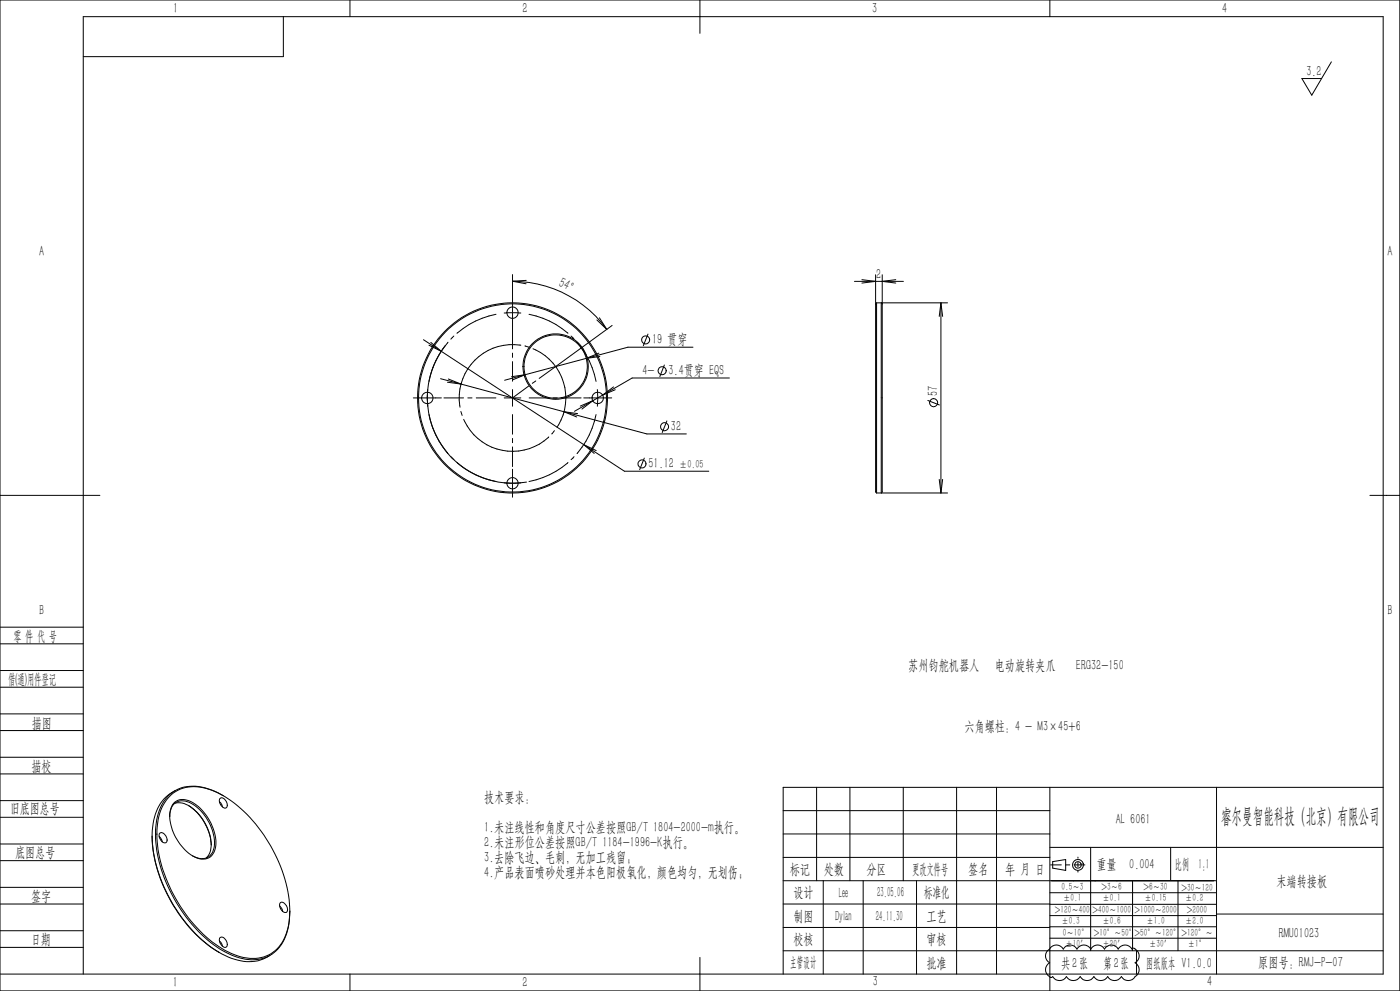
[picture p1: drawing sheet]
<svg xmlns="http://www.w3.org/2000/svg" width="420mm" height="297mm" viewBox="0 0 420 297" stroke-linecap="round" stroke-linejoin="round" font-family="sans-serif">
<g fill="none" stroke="#000" stroke-width=".3">
<path d="M0 0h419.9v297h-419.9zM85 5v12h-60M105 0v5M210 0v10M315 0v5M399.4 18.5l-5.9 10-2.9-5h5.9M148.8 94.2a25.6 25.6 0 0 0-11.7 5.7M151.3 93.8h5M153.8 84.3a34.9 34.9 0 0 1 28.2 14.4M153.8 82.3v22.3M153.8 84.3l4 .7M157.9 84l-4.1 .3"/>
<path d="M158.7 94.2a25.1 25.1 0 0 1 11.7 5.7M179.1 95.9l2.9 2.8M179.8 95.2l2.2 3.5M183.6 97.5l-21.8 15.9M256.3 84.3h14.7M258.6 83.8l4.1 .5-4.1 .5M262.7 91.1v56.3l.3 .3M262.7 82.3v8.8M263 90.8v56.9M263 90.8l-.3 .3M263 90.8h21.3M264.4 90.8l.3 .3v56.3l-.3 .3z"/>
<path d="M264.7 82.3v8.8M268.7 83.8l-4 .5 4 .5M282.3 90.8v56.9M282.3 90.8l-.5 4M282.3 90.8l.5 4M124 119.3h8.4M127 101.8l5.4 3.5M128.3 116.8v5M128.7 103.5l3.7 1.8M129.2 102.6l3.2 2.7M132.2 113.5l6.1 1.6M132.4 105.3l42.7 28"/>
<path d="M133.2 119.3h5.9M133.5 103.6a25.6 25.6 0 0 0-1.7 28.8 25.6 25.6 0 0 0 26.1 12.1M134.2 114.6l4.1 .5M134.4 102.6l-.2 .2a24.9 24.9 0 0 0-5.5 11.5M134.5 113.6l3.8 1.5M136.1 100.7l-.8 .9M138.3 115.1l30.9 8.3M140.3 119.3h1.3M142.9 119.3h5.9M151.3 119.3h5M153.5 112.9l4-.6-3.8 1.6M153.8 105.8v1.3"/>
<path d="M153.8 108.4v5.9M153.8 116.8v5M156.3 103.5a16 16 0 0 0-18.3 18.5M157.5 103.7l1.2 .4M158.7 115.7l-4.9 3.6M158.7 119.3h5.9M159.9 104.5a15.9 15.9 0 0 1 7.2 23.5M160.7 114.2l-1 .7M165.9 119.3h1.3M168.4 119.3h5.9M171.3 100.7l.9 .9M173.1 102.6a25 25 0 0 1 5.7 11.7"/>
<path d="M175.1 119.3h8.4M179.2 116.8v5M179.7 105.8l-3.8 1.6 4.1-.6M180.8 118.4l-3 1.7M184.1 116l-3.3 2.4M184.6 116.8l-3.8 1.6M194.4 100.1l-1.4 3.5M199.3 109.4l-1.3 3.5M207.9 104.1h-19.5l-37 9.9M218.8 113.3h-29.1l-8.9 5.1M128.7 124.2a25.7 25.7 0 0 0 5.7 11.7M135.3 136.9l.8 .9"/>
<path d="M137.1 138.6a24.9 24.9 0 0 0 11.7 5.7M138.3 123.3l.3 1.2M139.1 125.7a16 16 0 0 0 25.5 5.2M153.8 124.2v5.9M153.8 131.4v1.3M153.8 133.9v5.9M166.3 129.1l-.8 .9M169.2 123.4l24.9 6.6h11.8M169.2 123.4l3.8 1.6M169.2 123.4l4.1 .6M170.4 138.6a24.4 24.4 0 0 1-11.7 5.7M172.2 136.9l-.9 .9"/>
<path d="M175.1 133.3l12.2 7.9h25.3M175.1 133.3l3.2 2.6M175.1 133.3l3.8 1.7M177.8 120.1l-5.5 3.2M177.8 120.1l-3.7 1.6M177.8 120.1l-3.2 2.5M178.8 124.2a25.2 25.2 0 0 1-5.7 11.7M193.3 137.3l-1.4 3.5M200.1 126.2l-1.4 3.4M278.3 120l3.5 1.4M0 148.5h30M151.3 144.7h5"/>
<path d="M153.8 140.6v8.4M263 147.7h21.3M281.8 143.7l.5 4M282.8 143.7l-.5 4M411 148.5h8.9M0 188h25M0 193h25M0 214h25M0 218.9h25M0 201h25M0 206h25M0 226.9h25"/>
<path d="M0 231.9h25M0 239.9h25M50.9 238.7a11.4 11.4 0 0 1 12.7-1.8 38.9 38.9 0 0 1 18.9 19.2 35.3 35.3 0 0 1 4.1 21.1 11.6 11.6 0 0 1-7.5 9.6 15.8 15.8 0 0 1-12.6-2.6 44.6 44.6 0 0 1-19.4-33.1 16.2 16.2 0 0 1 3.8-12.4zM52.5 236.9a12.6 12.6 0 0 0-6.7 11 38.3 38.3 0 0 0 5.8 22.7 37.8 37.8 0 0 0 17.8 16.6 12.4 12.4 0 0 0 11.6-.9M66 239.3a1.66 1.66 0 0 1 2.2 1.7 .86 .86 0 0 1-.5 1.2 .86 .86 0 0 1-1.2-.6 1.96 1.96 0 0 1-.5-2.3zM67 238.5a15.6 15.6 0 0 0-13.3-2.1 12.6 12.6 0 0 0-7 11.4 41.6 41.6 0 0 0 9.3 27.3 31.3 31.3 0 0 0 16.7 12.2 10.7 10.7 0 0 0 13.5-8.4l.6-2.9 .2-3M245 236v27.9M255 236v27.9M271 236v27.9M287 236v55.9M299 236v55.9M315 236v61"/>
<path d="M365 236v55.9M415 236h-180.1v55.9M0 252.9h25M0 257.9h25M0 244.9h25M45.6 250.6a43.9 43.9 0 0 0 20 34.7l.2 .2M47.8 250.7l.9 1.6M47.9 249.7a1.44 1.44 0 0 1 2 1.2 1.03 1.03 0 0 1-.5 1.7 2.26 2.26 0 0 1-1.5-2.9zM50.9 244.7a4 4 0 0 1 3.6-4.7 10.1 10.1 0 0 1 7.8 5.8 10.7 10.7 0 0 1 1.4 9.8 4.1 4.1 0 0 1-6 .9M52.4 240.5a4.8 4.8 0 0 1 6 .4 14.8 14.8 0 0 1 6.3 12.9 4 4 0 0 1-6.3 3 14.7 14.7 0 0 1-7.4-13.5l.7-2.1zM52.4 240.7a6.5 6.5 0 0 1 6.3 2.4 13.9 13.9 0 0 1 4.5 11.8l-.4 1-1 1.2M56.6 241.4a15.4 15.4 0 0 1 6.8 11.8"/>
<path d="M65.8 240.2l.5 .5 .5 1.2M234.9 249.9h80.1M234.9 243h80.1M234.9 257h80.1M315 254h100M315.2 259.2h3.2M315.8 258.2l3.9-.6v3.3l-3.9-.7zM319.7 259.2h1.2M322.2 259.2h3.3M323.4 256.9v.3M323.4 258.5v1.3M327.2 254v30.9"/>
<path d="M351.2 254v9.9M0 270.9h25M0 265.9h25M0 278.9h25M83.9 271.5l.8 1 .1 .7M84.2 270.5a1.97 1.97 0 0 1 1.7 2.9 1.99 1.99 0 0 1-1.7-2.9zM234.9 270.9h80.1M234.9 263.9h130.1M234.9 278h80.1M247 263.9v28M259 263.9v28M275 263.9v28"/>
<path d="M315 274.4h50M315 277.7h50M315 271h50M315 267.5h50M321.9 263.9h.1M323.4 261v.4M328.5 263.9h.1M334.9 263.9h.1M339.8 263.9v21M353.4 263.9v21M365 273.9h50M0 283.9h25"/>
<path d="M0 291.9h415v-286.9h-390v286.9M65.8 282l.5 .4 .5 1.2M66 281a1.79 1.79 0 0 1 2.2 2.1 .84 .84 0 0 1-.7 .9 .84 .84 0 0 1-1-.6 2.01 2.01 0 0 1-.5-2.4zM105 291.9v5.1M210 286.9v10.1M234.9 284.9h180.1M315 281.2h50M315.2 283.9a2.36 2.36 0 0 1 3.8 .5 2.33 2.33 0 0 1 4.1 0 2.37 2.37 0 0 1 4.1 0 2.33 2.33 0 0 1 4.1 0 2.33 2.33 0 0 1 4.1 0 2.37 2.37 0 0 1 4.2 0 .51 .51 0 0 1 .5-.3 .51 .51 0 0 1 .4 .3 2.33 2.33 0 0 1 0 4.1 2.37 2.37 0 0 1 0 4.2 2.37 2.37 0 0 1-4.1 0 2.37 2.37 0 0 1-4.1 0 2.41 2.41 0 0 1-4.1 0 2.37 2.37 0 0 1-4.1 0 2.41 2.41 0 0 1-4.2 0 2.37 2.37 0 0 1-4.1 0 .55 .55 0 0 1-.9 0 2.37 2.37 0 0 1 0-4.2 2.33 2.33 0 0 1 0-4.1z"/>
<circle cx="153.8" cy="93.7" r="1.7"/>
<circle cx="128.2" cy="119.3" r="1.71"/>
<circle cx="153.8" cy="119.3" r="28.2"/>
<circle cx="153.8" cy="119.3" r="28.5"/>
<circle cx="166.7" cy="109.9" r="9.5"/>
<circle cx="166.7" cy="109.9" r="9.8"/>
<circle cx="179.3" cy="119.3" r="1.7"/>
<circle cx="193.7" cy="101.9" r="1.21"/>
<circle cx="198.6" cy="111.1" r="1.22"/>
<circle cx="192.6" cy="139" r="1.19"/>
<circle cx="199.4" cy="127.9" r="1.22"/>
<circle cx="280.1" cy="120.7" r="1.21"/>
<circle cx="153.7" cy="144.8" r="1.69"/>
<circle cx="323.4" cy="259.2" r=".99"/>
<circle cx="323.4" cy="259.2" r="1.63"/>
</g>
<path d="M341 284.9v7" fill="none" stroke="#0a0605" stroke-width=".3"/>
<text font-size="6.3" x="366.3" y="246.6">睿尔曼智能科技（北京）有限公司</text>
<g font-size="4.4">
<text x="51.9" y="4">1</text>
<text x="156.8" y="4">2</text>
<text x="261.6" y="4">3</text>
<text x="366.7" y="4">4</text>
<text x="391.9" y="22.7">3.2</text>
<text x="11.7" y="76.6">A</text>
<text x="416.2" y="76.6">A</text>
<text x="262.9" y="83.5">2</text>
<text x="167.3" y="85.8" transform="rotate(27 167.3 85.8)">54°</text>
<text x="195.6" y="103.2">19 贯穿</text>
<text x="192.7" y="112.4">4-</text>
<text x="200.6" y="112.4">3.4贯穿 EQS</text>
<text x="281.3" y="118.7" transform="rotate(-90 281.3 118.7)">57</text>
<text x="201.3" y="129.2">32</text>
<text x="194.6" y="140.4">51.12</text>
<text x="11.8" y="184.4">B</text>
<text x="416.2" y="184.4">B</text>
<text x="4" y="192">零 件 代 号</text>
<text x="272.5" y="200.7">苏州钧舵机器人</text>
<text x="298.4" y="200.7">电动旋转夹爪</text>
<text x="322.8" y="200.7">ERG32-150</text>
<text x="2.5" y="205.1">借(通)用件登记</text>
<text x="9.5" y="218.1">描图</text>
<text x="289.3" y="219.2">六角螺柱：4 - M3×45+6</text>
<text x="9.5" y="231.1">描校</text>
<text x="3" y="243.6">旧底图总号</text>
<text x="145.2" y="240.2">技术要求：</text>
<text x="145.2" y="249.3">1.未注线性和角度尺寸公差按照GB/T 1804-2000-m执行。</text>
<text x="334.8" y="246.9">AL 6061</text>
<text x="4.6" y="256.9">底图总号</text>
<text x="145.2" y="253.7">2.未注形位公差按照GB/T 1184-1996-K执行。</text>
<text x="145.2" y="258.3">3.去除飞边、毛刺，无加工残留；</text>
<text x="145.2" y="262.8">4.产品表面喷砂处理并本色阳极氧化，颜色均匀，无划伤；</text>
<text x="236.9" y="261.8">标记</text>
<text x="247.1" y="261.8">处数</text>
<text x="259.9" y="261.8">分区</text>
<text x="273.7" y="261.8">更改文件号</text>
<text x="290.4" y="261.8">签名</text>
<text x="301.5" y="261.8">年 月 日</text>
<text x="329" y="260.4">重量</text>
<text x="338.8" y="260.4">0.004</text>
<text x="352.5" y="260.4">比例 1:1</text>
<text x="9.3" y="270">签字</text>
<text x="238" y="268.8">设计</text>
<text x="251.6" y="269.1">Lee</text>
<text x="263.1" y="268.8">23.05.06</text>
<text x="277.2" y="268.8">标准化</text>
<text x="382.9" y="265.4">末端转接板</text>
<text x="238.1" y="276">制图</text>
<text x="250.6" y="275.9">Dylan</text>
<text x="262.8" y="276">24.11.30</text>
<text x="278" y="276">工艺</text>
<text x="383.6" y="281">RMU01023</text>
<text x="9.4" y="282.8">日期</text>
<text x="238" y="282.9">校核</text>
<text x="278" y="283">审核</text>
<text x="237.1" y="289.9">主管设计</text>
<text x="278" y="290.2">批准</text>
<text x="318.3" y="290.2">共2张</text>
<text x="331" y="290.2">第2张</text>
<text x="343.8" y="290.2">图纸版本 V1.0.0</text>
<text x="377.5" y="289.9">原图号：RMJ-P-07</text>
<text x="51.8" y="295.8">1</text>
<text x="156.8" y="295.8">2</text>
<text x="261.8" y="295.6">3</text>
<text x="362.1" y="295.6">4</text>
</g>
<text font-size="3.5" x="203.8" y="140.4">±0.05</text>
<g font-size="3.1">
<text x="318.4" y="266.8">0.5～3</text>
<text x="330.5" y="266.8">&gt;3～6</text>
<text x="343.1" y="266.8">&gt;6～30</text>
<text x="354.4" y="267">&gt;30～120</text>
<text x="316.5" y="273.7">&gt;120～400</text>
<text x="319" y="270">±0.1</text>
<text x="327.7" y="273.7">&gt;400～1000</text>
<text x="330.8" y="270">±0.1</text>
<text x="340.3" y="273.7">&gt;1000～2000</text>
<text x="343.4" y="270">±0.15</text>
<text x="355.5" y="270">±0.2</text>
<text x="356" y="273.7">&gt;2000</text>
<text x="318.4" y="277">±0.3</text>
<text x="318.9" y="280.5">0～10°</text>
<text x="328.1" y="280.5">&gt;10°～50°&gt;50°～120°</text>
<text x="330.8" y="277">±0.6</text>
<text x="343.9" y="277">±1.0</text>
<text x="354.4" y="280.5">&gt;120°～</text>
<text x="355.5" y="277">±2.0</text>
<text x="319.7" y="283.8">±10′</text>
<text x="330.8" y="283.8">±20′</text>
<text x="344.7" y="283.8">±30′</text>
<text x="356.4" y="283.8">±1°</text>
</g>
</svg>
